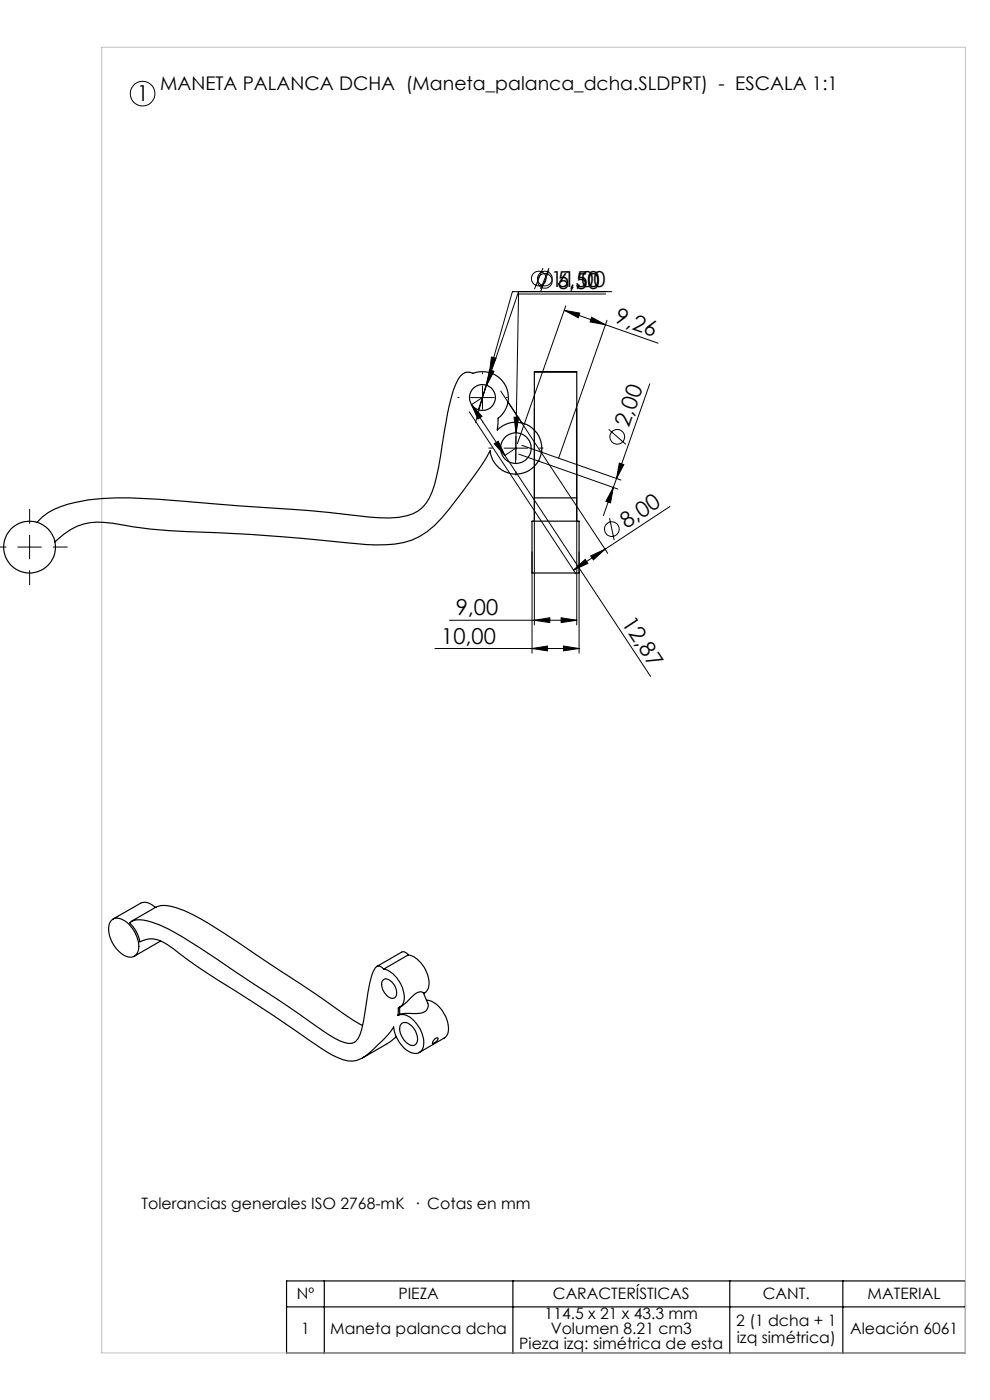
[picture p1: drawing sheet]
<svg xmlns="http://www.w3.org/2000/svg" width="210mm" height="297mm" viewBox="0 0 210 297" stroke-linecap="round" stroke-linejoin="round" font-family="sans-serif">
<g fill="none" stroke="#000" stroke-width=".21">
<path d="M115.2 56.9l-1.8 4.4M116.5 56.9l-1.8 4.4M116.5 57.4l-1.8 4.4M103.8 78.5l1 .3-1.6 2.9zM103.8 79.1l-2.9 10.5M104.2 75.7l1 .3-1.4 3.1zM110 61.9l-8.5 25M119.7 65.8l3.3 .6-.3 1zM119.7 65.8l19.9 7M120 64.9l-10.3 29.2M125.5 67.3l2.9 1.6-3.2-.6zM128.5 62.4h-18.5l-.6 35.9"/>
<path d="M128.8 67.9l-10.3 29.3M129.8 61.9h-21.1l-4.9 17.2M99.6 87.4l22.6 34.4M99.8 84.3h5M100 85.9l2.2 2.4-.8 .6zM100 85.9l7.1 10.7M102.2 84.4l-2.3 1.5M102.3 81.8v5M104.8 94.2l.9-.6 1.4 3zM106.2 83l22.7 34.4M106.9 95.1h5M107.1 96.6l30.9 46.9"/>
<path d="M109 88.5h1l-.5 3.3zM109.3 95.2l-2.3 1.5M109.4 92.6v5M110 96.3l21.1 7.4M110.7 94.5l21 7.3M113.3 86.6v46M122.3 86.6v46M129.1 91.1l3.7 3.2M131.4 98.2l.9 .4-1.5 2.9zM137.8 81.4l-7 20.1M3.8 116.1h5M6.3 113.6v5"/>
<path d="M112.9 117.1v21.5M122.8 117.1v21.5M125.3 117.9l3-1.4-2.4 2.3zM128.3 116.5l-6.6 4.4M129.3 109.9l1 4.7M130.1 103.4l-.6 3.3-1-.3zM130.1 103.4l-2.1 6M130.8 101.5l-.7 1.9M142.1 107.5l-13.8 9M92.3 137.6h30.5M95.4 131.6h26.9M112.9 137.6l3.2-.5v1z"/>
<path d="M113.3 131.6l3.3-.5v1zM119 131.1l3.3 .5-3.3 .5zM119.5 137.1l3.3 .5-3.3 .5zM121.7 120.9l2.4-2.2 .6 .8z"/>
<circle cx="30.2" cy="19.9" r="2.6"/>
<circle cx="114.3" cy="59.1" r="1.56"/>
<circle cx="115.6" cy="59.6" r="1.56"/>
<circle cx="115.6" cy="59.1" r="1.56"/>
<circle cx="130.9" cy="92.7" r="1.57"/>
<circle cx="129.8" cy="112.2" r="1.56"/>
</g>
<g fill="none" stroke="#000" stroke-width=".25">
<path d="M113.3 78.9v26.6M113.3 78.9h9M113.3 78.8h9M122.3 78.9v26.6M107.8 85.3l2.9 4.4M114.2 97.8h.1M114.9 95.9h.1M7.9 110.8a13.7 13.7 0 0 1 8-4.2 55.5 55.5 0 0 1 17.5-.7l17.3 1.4a345.7 345.7 0 0 1 27.8 2.4 20.5 20.5 0 0 0 9.1-.7 8.5 8.5 0 0 0 4.5-6.1l.9-3.7a138.8 138.8 0 0 1 3.2-16.4 6 6 0 0 1 2.4-3.7l1.1-.1 .6 .2a5.5 5.5 0 0 1 6.8 2.4 5.5 5.5 0 0 1-1.4 7.1l-.2 2.5a5.5 5.5 0 0 1 8.6 .9 5.5 5.5 0 0 1-2.8 8.1 5.5 5.5 0 0 1-7.3-4.6 94.5 94.5 0 0 1-8.8 12.5 19.2 19.2 0 0 1-7.8 6.5 23.1 23.1 0 0 1-9.6 .9 546.2 546.2 0 0 0-42-2.9 89.1 89.1 0 0 1-11.8-1.6 12.7 12.7 0 0 0-12.4 4M112.9 110.6h9.9v11h-9.9zM113.3 110.6v-5h9v5M23.6 195.3a2.09 2.09 0 0 1 2.8 0 6.9 6.9 0 0 1 3 6.3 1.85 1.85 0 0 1-3 1.1 6.5 6.5 0 0 1-3.2-6.9zM27.5 195.8a5 5 0 0 1 4.6-.2 29.8 29.8 0 0 1 6.8 3.3l20.1 13.2 9.7 6.7a14.4 14.4 0 0 0 5.3 2.6 2.15 2.15 0 0 0 2.3-1.8 70.2 70.2 0 0 0 1.9-10.1l.3-1.1a7 7 0 0 1 1.3-3.3 1.04 1.04 0 0 1 1.6 .5 6.4 6.4 0 0 1 4.4 5.7 2.26 2.26 0 0 1-1.3 2.5l-.1 1.6a3.1 3.1 0 0 1 3.7 1.4 6 6 0 0 1 1.5 5.7 1.98 1.98 0 0 1-3.2 .4 7.2 7.2 0 0 1-2.9-5 28.1 28.1 0 0 1-6.9 6.7 5.1 5.1 0 0 1-4.9-.2 33 33 0 0 1-6.2-3.8l-11.6-7.8-10.1-6.5-5.7-4a11.4 11.4 0 0 0-5.6-3.1 5.4 5.4 0 0 0-2.8 .6 7.7 7.7 0 0 0-2.2-4z"/>
<path d="M33 192.5a2.9 2.9 0 0 0-3.2-.9l-5.8 3.4M33.1 192.4l-5.3 3.1M33.1 192.5a5.3 5.3 0 0 1 4.3 .1 39.8 39.8 0 0 1 10.2 5.4l18.9 12.6 7.4 5.2 3 1.8M34.1 199.6l-5.6 3.2M81.2 208a1.3 1.3 0 0 1 2 .4 2.66 2.66 0 0 1 .7 3.2 1.46 1.46 0 0 1-2.1-.7 2.85 2.85 0 0 1-.6-2.9zM84.1 219.9l-1.3 1.1-5.9 3.4M84.8 213.6a13.9 13.9 0 0 0 3.3-2.7 1.27 1.27 0 0 1 1.7-.3l.9 2.2a1.7 1.7 0 0 1-1.8 2.2h-2.8l-1.3 .2zM84.8 215.2l-.4 .2M85.2 217.1a1.72 1.72 0 0 1 2.3 .7 3.2 3.2 0 0 1 .7 3.7 1.62 1.62 0 0 1-2.3-.6 3.3 3.3 0 0 1-.9-3.6zM86.6 202.6a1.24 1.24 0 0 0-1.4-.6l-5.3 3M86.6 202.6a6.4 6.4 0 0 1 4.3 7l-.6 .9-.4 .2M86.6 202.6l-5.2 3"/>
<path d="M90.5 212.2a5.3 5.3 0 0 1 4.1 3.5 3.9 3.9 0 0 1-.1 4.3l-5.6 3.3M92.1 220.5l.4-.3h.4a1.21 1.21 0 0 1-1.2 1.2zM60.8 271.7h144v15.3h-144zM60.8 277.2h144M68.8 271.7v15.3M108.8 271.7v15.3M154.8 271.7v15.3M178.8 271.7v15.3"/>
<circle cx="102.3" cy="84.3" r="2.74"/>
<circle cx="109.4" cy="95.1" r="3.3"/>
<circle cx="6.3" cy="116.1" r="5.5"/>
</g>
<path d="M102.4 79.3v-.2M97.4 84.3h-.3M102.4 89.3v.3M104.4 95.1h-.7M107.4 84.3h.2M109.4 90.1v-.8M114.4 95.1h.8M1.3 116h-1.4M6.3 111v-3M11.3 116h3M109.4 100.1v.7M6.3 121v3" fill="none" stroke="#000" stroke-width=".21" stroke-dasharray="15.2 1.3 1.3 1.3"/>
<path d="M21.6 10h183.2v277h-183.2z" fill="none" stroke="#c0c0c0" stroke-width=".21"/>
<g fill="#000">
<path d="M104.2 75.7l-.4 3.4 1.4-3.1zM103.8 78.5l-.6 3.2 1.6-2.9zM109 88.5l.5 3.3 .5-3.3z"/>
<path d="M119.7 65.8l3.3 .6-.3 1zM125.5 67.3l2.9 1.6-3.2-.6z"/>
<path d="M100 85.9l2.2 2.4-.8 .6zM104.8 94.2l.9-.6 1.4 3z"/>
<path d="M125.3 117.9l3-1.4-2.4 2.3zM121.7 120.9l2.4-2.2 .6 .8z"/>
<path d="M130.1 103.4l-.6 3.3-1-.3zM131.4 98.2l.9 .4-1.5 2.9z"/>
<path d="M113.3 131.6l3.3-.5v1zM119 131.1l3.3 .5-3.3 .5z"/>
<path d="M119.5 137.1l3.3 .5-3.3 .5zM112.9 137.6l3.2-.5v1z"/>
</g>
<g font-size="4.7">
<text x="29" y="21.5">1</text>
<text x="116.9" y="60.8">11,00</text>
<text x="118.2" y="60.8">5,50</text>
<text x="118.2" y="61.3">6,50</text>
<text x="130.2" y="68.4" transform="rotate(19 130.2 68.4)">9,26</text>
<text x="133.4" y="90.8" transform="rotate(-71 133.4 90.8)">2,00</text>
<text x="132.9" y="112.2" transform="rotate(-33 132.9 112.2)">8,00</text>
<text x="96.7" y="130.5">9,00</text>
<text x="93.6" y="136.5">10,00</text>
<text x="131.7" y="132.1" transform="rotate(57 131.7 132.1)">12,87</text>
</g>
<text font-size="4" x="34" y="19.1">MANETA PALANCA DCHA (Maneta_palanca_dcha.SLDPRT) - ESCALA 1:1</text>
<g font-size="3.3">
<text x="30" y="256.6">Tolerancias generales ISO 2768-mK · Cotas en mm</text>
<text x="63" y="275.7">Nº</text>
<text x="84.5" y="275.7">PIEZA</text>
<text x="117.3" y="275.7">CARACTERÍSTICAS</text>
<text x="161.8" y="275.7">CANT.</text>
<text x="184" y="275.7">MATERIAL</text>
<text x="115.5" y="279.8">114.5 x 21 x 43.3 mm</text>
<text x="156.2" y="281.4">2 (1 dcha + 1</text>
<text x="63.9" y="283">1</text>
<text x="70" y="283">Maneta palanca dcha</text>
<text x="110.2" y="286.2">Pieza izq: simétrica de esta</text>
<text x="116.8" y="283">Volumen 8.21 cm3</text>
<text x="156.3" y="284.9">izq simétrica)</text>
<text x="180.3" y="283">Aleación 6061</text>
</g>
</svg>
